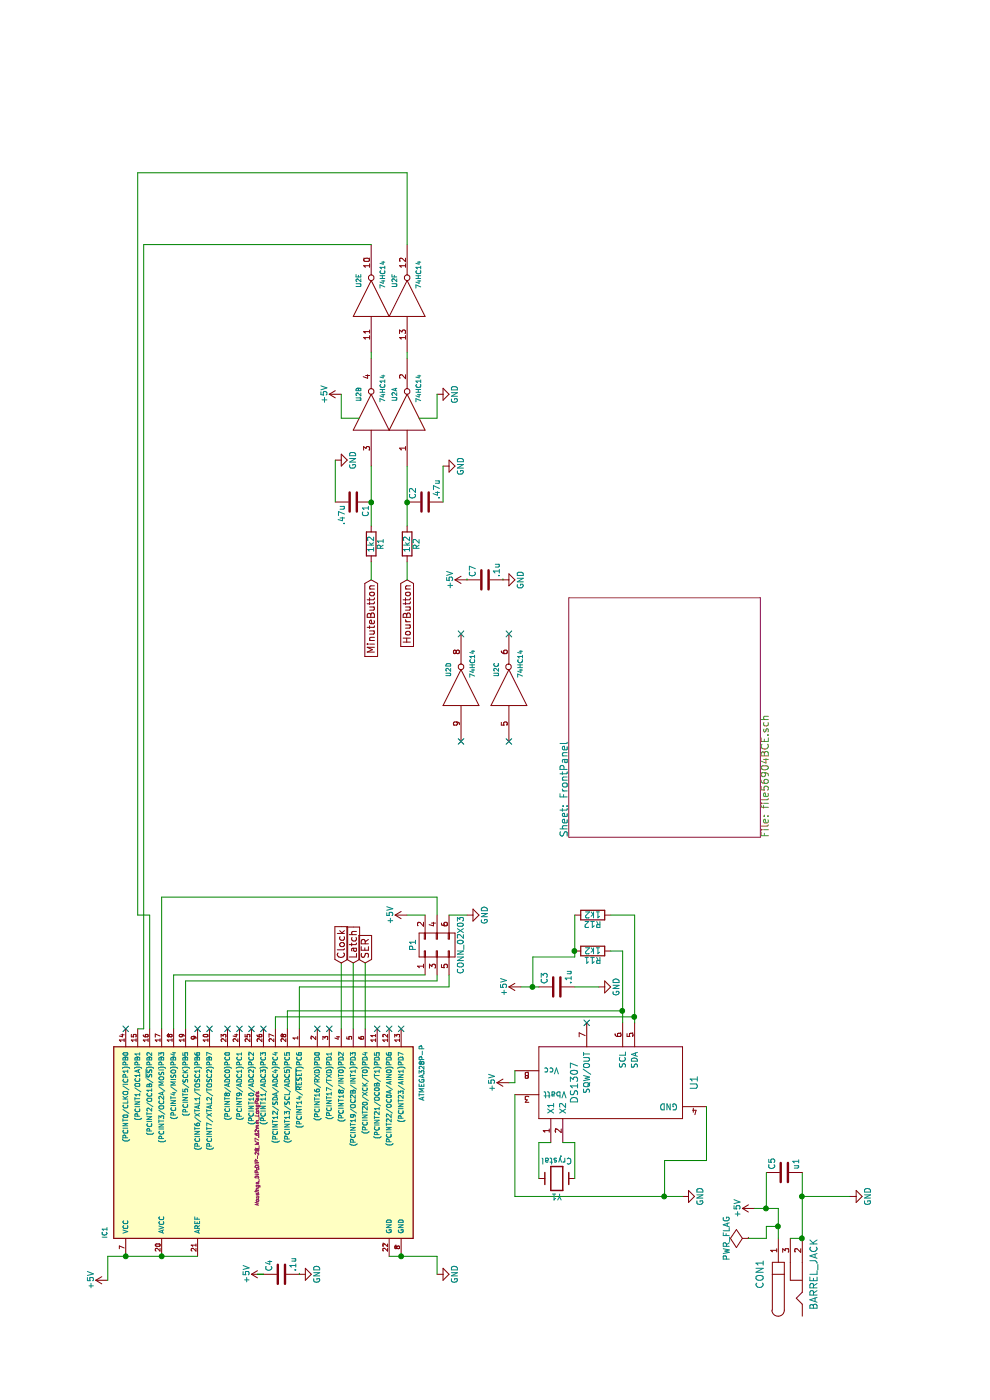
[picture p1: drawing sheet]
EESchema Schematic File Version 2
LIBS:power
LIBS:device
LIBS:transistors
LIBS:conn
LIBS:linear
LIBS:regul
LIBS:74xx
LIBS:cmos4000
LIBS:adc-dac
LIBS:memory
LIBS:xilinx
LIBS:microcontrollers
LIBS:dsp
LIBS:microchip
LIBS:analog_switches
LIBS:motorola
LIBS:texas
LIBS:intel
LIBS:audio
LIBS:interface
LIBS:digital-audio
LIBS:philips
LIBS:display
LIBS:cypress
LIBS:siliconi
LIBS:opto
LIBS:atmel
LIBS:contrib
LIBS:valves
LIBS:TedsComponents
LIBS:ClockBack-cache
EELAYER 25 0
EELAYER END
$Descr A4 11693 8268
encoding utf-8
Sheet 1 2
Title ""
Date ""
Rev ""
Comp ""
Comment1 ""
Comment2 ""
Comment3 ""
Comment4 ""
$EndDescr
$Comp
L ATMEGA328P-P IC1
U 1 1
P 2100 2150
F 0 "IC1" H 1350 3400 40  0000 L BNN
F 1 "ATMEGA328P-P" H 2500 750 40  0000 L BNN
F 2 "Housings_DIP:DIP-28_W7.62mm_LongPads" H 2100 2150 30  0000 C CIN
F 3 "" H 2100 2150 60  0000 C CNN
	1    2100 2150
	1    0    0    -1  
$EndComp
$Comp
L DS1307 U1
U 1 1
P 2650 5100
F 0 "U1" H 2650 4400 60  0000 C CNN
F 1 "DS1307" H 2650 5400 60  0000 C CNN
F 2 "Housings_DIP:DIP-8_W7.62mm_LongPads" H 2650 5100 60  0001 C CNN
F 3 "" H 2650 5100 60  0000 C CNN
	1    2650 5100
	1    0    0    -1  
$EndComp
$Comp
L 74HC14 U2
U 3 1
P 5950 4250
F 0 "U2" H 6100 4350 40  0000 C CNN
F 1 "74HC14" H 6150 4150 40  0000 C CNN
F 2 "Housings_DIP:DIP-14_W7.62mm_LongPads" H 5950 4250 60  0001 C CNN
F 3 "" H 5950 4250 60  0000 C CNN
	3    5950 4250
	1    0    0    -1  
$EndComp
$Comp
L 74HC14 U2
U 4 1
P 5950 3850
F 0 "U2" H 6100 3950 40  0000 C CNN
F 1 "74HC14" H 6150 3750 40  0000 C CNN
F 2 "Housings_DIP:DIP-14_W7.62mm_LongPads" H 5950 3850 60  0001 C CNN
F 3 "" H 5950 3850 60  0000 C CNN
	4    5950 3850
	1    0    0    -1  
$EndComp
$Comp
L 74HC14 U2
U 1 1
P 8250 3400
F 0 "U2" H 8400 3500 40  0000 C CNN
F 1 "74HC14" H 8450 3300 40  0000 C CNN
F 2 "Housings_DIP:DIP-14_W7.62mm_LongPads" H 8250 3400 60  0001 C CNN
F 3 "" H 8250 3400 60  0000 C CNN
	1    8250 3400
	1    0    0    -1  
$EndComp
$Comp
L 74HC14 U2
U 2 1
P 8250 3100
F 0 "U2" H 8400 3200 40  0000 C CNN
F 1 "74HC14" H 8450 3000 40  0000 C CNN
F 2 "Housings_DIP:DIP-14_W7.62mm_LongPads" H 8250 3100 60  0001 C CNN
F 3 "" H 8250 3100 60  0000 C CNN
	2    8250 3100
	1    0    0    -1  
$EndComp
$Comp
L 74HC14 U2
U 6 1
P 9200 3400
F 0 "U2" H 9350 3500 40  0000 C CNN
F 1 "74HC14" H 9400 3300 40  0000 C CNN
F 2 "Housings_DIP:DIP-14_W7.62mm_LongPads" H 9200 3400 60  0001 C CNN
F 3 "" H 9200 3400 60  0000 C CNN
	6    9200 3400
	1    0    0    -1  
$EndComp
$Comp
L 74HC14 U2
U 5 1
P 9200 3100
F 0 "U2" H 9350 3200 40  0000 C CNN
F 1 "74HC14" H 9400 3000 40  0000 C CNN
F 2 "Housings_DIP:DIP-14_W7.62mm_LongPads" H 9200 3100 60  0001 C CNN
F 3 "" H 9200 3100 60  0000 C CNN
	5    9200 3100
	1    0    0    -1  
$EndComp
$Comp
L CONN_02X03 P1
U 1 1
P 3800 3650
F 0 "P1" H 3800 3850 50  0000 C CNN
F 1 "CONN_02X03" H 3800 3450 50  0000 C CNN
F 2 "Pin_Headers:Pin_Header_Straight_2x03" H 3800 2450 60  0001 C CNN
F 3 "" H 3800 2450 60  0000 C CNN
	1    3800 3650
	1    0    0    -1  
$EndComp
$Comp
L +5V #PWR01
U 1 1
P 1000 900
F 0 "#PWR01" H 1000 750 50  0001 C CNN
F 1 "+5V" H 1000 1040 50  0000 C CNN
F 2 "" H 1000 900 60  0000 C CNN
F 3 "" H 1000 900 60  0000 C CNN
	1    1000 900 
	1    0    0    -1  
$EndComp
$Comp
L GND #PWR02
U 1 1
P 1050 3650
F 0 "#PWR02" H 1050 3400 50  0001 C CNN
F 1 "GND" H 1050 3500 50  0000 C CNN
F 2 "" H 1050 3650 60  0000 C CNN
F 3 "" H 1050 3650 60  0000 C CNN
	1    1050 3650
	1    0    0    -1  
$EndComp
Wire Wire Line
	1000 900  1200 900 
Wire Wire Line
	1200 900  1200 1050
Wire Wire Line
	1200 1050 1200 1350
Wire Wire Line
	1200 1350 1200 1650
Connection ~ 1200 1050
Connection ~ 1200 1350
Wire Wire Line
	1200 3250 1200 3350
Wire Wire Line
	1200 3350 1200 3650
Wire Wire Line
	1200 3650 1050 3650
Connection ~ 1200 3350
$Comp
L +5V #PWR03
U 1 1
P 2650 4250
F 0 "#PWR03" H 2650 4100 50  0001 C CNN
F 1 "+5V" H 2650 4390 50  0000 C CNN
F 2 "" H 2650 4250 60  0000 C CNN
F 3 "" H 2650 4250 60  0000 C CNN
	1    2650 4250
	1    0    0    -1  
$EndComp
$Comp
L GND #PWR04
U 1 1
P 1700 5700
F 0 "#PWR04" H 1700 5450 50  0001 C CNN
F 1 "GND" H 1700 5550 50  0000 C CNN
F 2 "" H 1700 5700 60  0000 C CNN
F 3 "" H 1700 5700 60  0000 C CNN
	1    1700 5700
	1    0    0    -1  
$EndComp
Wire Wire Line
	1700 4300 1700 5550
Wire Wire Line
	1700 5550 1700 5700
Wire Wire Line
	1700 4300 2550 4300
Wire Wire Line
	2450 5900 2000 5900
Wire Wire Line
	2000 5900 2000 5550
Wire Wire Line
	2000 5550 1700 5550
Connection ~ 1700 5550
Wire Wire Line
	2650 4250 2650 4300
Wire Wire Line
	2650 4300 2750 4300
$Comp
L Crystal Y1
U 1 1
P 1850 4650
F 0 "Y1" H 1850 4800 50  0000 C CNN
F 1 "Crystal" H 1850 4500 50  0000 C CNN
F 2 "Pin_Headers:Pin_Header_Straight_1x02" H 1850 4650 60  0001 C CNN
F 3 "" H 1850 4650 60  0000 C CNN
	1    1850 4650
	0    -1   -1   0   
$EndComp
Wire Wire Line
	1850 4500 2150 4500
Wire Wire Line
	2150 4500 2150 4600
Wire Wire Line
	1850 4800 2150 4800
Wire Wire Line
	2150 4800 2150 4700
NoConn ~ 3150 4900
Wire Wire Line
	3150 5200 3250 5200
Wire Wire Line
	3250 5200 3750 5200
Wire Wire Line
	3250 5200 3250 2400
Wire Wire Line
	3250 2400 3100 2400
Wire Wire Line
	3100 2300 3200 2300
Wire Wire Line
	3200 2300 3200 5300
Wire Wire Line
	3150 5300 3200 5300
Wire Wire Line
	3200 5300 4050 5300
Wire Wire Line
	3550 3550 3550 1450
Wire Wire Line
	3550 1450 3100 1450
Wire Wire Line
	3550 3650 3500 3650
Wire Wire Line
	3500 3650 3500 1550
Wire Wire Line
	3500 1550 3100 1550
Wire Wire Line
	3550 3750 3450 3750
Wire Wire Line
	3450 3750 3450 2500
Wire Wire Line
	3450 2500 3100 2500
Wire Wire Line
	4050 3650 4200 3650
Wire Wire Line
	4200 3650 4200 1350
Wire Wire Line
	4200 1350 3100 1350
$Comp
L +5V #PWR05
U 1 1
P 4050 3400
F 0 "#PWR05" H 4050 3250 50  0001 C CNN
F 1 "+5V" H 4050 3540 50  0000 C CNN
F 2 "" H 4050 3400 60  0000 C CNN
F 3 "" H 4050 3400 60  0000 C CNN
	1    4050 3400
	1    0    0    -1  
$EndComp
Wire Wire Line
	4050 3400 4050 3550
$Comp
L GND #PWR06
U 1 1
P 4050 3900
F 0 "#PWR06" H 4050 3650 50  0001 C CNN
F 1 "GND" H 4050 3750 50  0000 C CNN
F 2 "" H 4050 3900 60  0000 C CNN
F 3 "" H 4050 3900 60  0000 C CNN
	1    4050 3900
	1    0    0    -1  
$EndComp
Wire Wire Line
	4050 3900 4050 3750
Text GLabel 3650 2950 2    60   Input ~ 0
Latch
Wire Wire Line
	3650 2850 3100 2850
Text GLabel 3650 3050 2    60   Input ~ 0
SER
Wire Wire Line
	3650 2950 3100 2950
Text GLabel 3650 2850 2    60   Input ~ 0
Clock
Wire Wire Line
	3650 3050 3100 3050
Text GLabel 6850 3100 0    60   Input ~ 0
MinuteButton
Text GLabel 6850 3400 0    60   Input ~ 0
HourButton
$Comp
L R R1
U 1 1
P 7150 3100
F 0 "R1" V 7230 3100 50  0000 C CNN
F 1 "1k2" V 7150 3100 50  0000 C CNN
F 2 "Resistors_ThroughHole:Resistor_Horizontal_RM10mm" V 7080 3100 30  0001 C CNN
F 3 "" H 7150 3100 30  0000 C CNN
	1    7150 3100
	0    1    1    0   
$EndComp
$Comp
L R R2
U 1 1
P 7150 3400
F 0 "R2" V 7230 3400 50  0000 C CNN
F 1 "1k2" V 7150 3400 50  0000 C CNN
F 2 "Resistors_ThroughHole:Resistor_Horizontal_RM10mm" V 7080 3400 30  0001 C CNN
F 3 "" H 7150 3400 30  0000 C CNN
	1    7150 3400
	0    1    1    0   
$EndComp
Wire Wire Line
	6850 3100 7000 3100
Wire Wire Line
	6850 3400 7000 3400
$Comp
L C C1
U 1 1
P 7500 2950
F 0 "C1" H 7525 3050 50  0000 L CNN
F 1 ".47u" H 7525 2850 50  0000 L CNN
F 2 "Capacitors_ThroughHole:C_Disc_D6_P5" H 7538 2800 30  0001 C CNN
F 3 "" H 7500 2950 60  0000 C CNN
	1    7500 2950
	-1   0    0    1   
$EndComp
$Comp
L C C2
U 1 1
P 7500 3550
F 0 "C2" H 7525 3650 50  0000 L CNN
F 1 ".47u" H 7525 3450 50  0000 L CNN
F 2 "Capacitors_ThroughHole:C_Disc_D6_P5" H 7538 3400 30  0001 C CNN
F 3 "" H 7500 3550 60  0000 C CNN
	1    7500 3550
	1    0    0    -1  
$EndComp
Wire Wire Line
	7300 3100 7500 3100
Wire Wire Line
	7500 3100 7800 3100
Wire Wire Line
	7300 3400 7500 3400
Wire Wire Line
	7500 3400 7800 3400
$Comp
L GND #PWR09
U 1 1
P 7850 2800
F 0 "#PWR09" H 7850 2550 50  0001 C CNN
F 1 "GND" H 7850 2650 50  0000 C CNN
F 2 "" H 7850 2800 60  0000 C CNN
F 3 "" H 7850 2800 60  0000 C CNN
	1    7850 2800
	1    0    0    -1  
$EndComp
$Comp
L GND #PWR010
U 1 1
P 7800 3700
F 0 "#PWR010" H 7800 3450 50  0001 C CNN
F 1 "GND" H 7800 3550 50  0000 C CNN
F 2 "" H 7800 3700 60  0000 C CNN
F 3 "" H 7800 3700 60  0000 C CNN
	1    7800 3700
	1    0    0    -1  
$EndComp
Wire Wire Line
	7800 3700 7500 3700
Wire Wire Line
	7500 2800 7850 2800
Connection ~ 7500 3100
Connection ~ 7500 3400
Wire Wire Line
	8700 3100 8750 3100
Wire Wire Line
	8700 3400 8750 3400
Wire Wire Line
	9650 3400 10250 3400
Wire Wire Line
	10250 3400 10250 1150
Wire Wire Line
	9650 1200 9650 3100
$Comp
L +5V #PWR011
U 1 1
P 8400 2850
F 0 "#PWR011" H 8400 2700 50  0001 C CNN
F 1 "+5V" H 8400 2990 50  0000 C CNN
F 2 "" H 8400 2850 60  0000 C CNN
F 3 "" H 8400 2850 60  0000 C CNN
	1    8400 2850
	1    0    0    -1  
$EndComp
$Comp
L GND #PWR012
U 1 1
P 8400 3650
F 0 "#PWR012" H 8400 3400 50  0001 C CNN
F 1 "GND" H 8400 3500 50  0000 C CNN
F 2 "" H 8400 3650 60  0000 C CNN
F 3 "" H 8400 3650 60  0000 C CNN
	1    8400 3650
	1    0    0    -1  
$EndComp
Wire Wire Line
	8400 3650 8200 3650
Wire Wire Line
	8200 3650 8200 3500
Wire Wire Line
	8400 2850 8200 2850
Wire Wire Line
	8200 2850 8200 3000
NoConn ~ 6400 3850
NoConn ~ 6400 4250
NoConn ~ 5500 4250
NoConn ~ 5500 3850
NoConn ~ 3100 3350
NoConn ~ 3100 3250
NoConn ~ 3100 3150
NoConn ~ 3100 2750
NoConn ~ 3100 2650
NoConn ~ 3100 2200
NoConn ~ 3100 2100
NoConn ~ 3100 2000
NoConn ~ 3100 1900
NoConn ~ 3100 1750
NoConn ~ 3100 1650
NoConn ~ 3100 1050
$Comp
L C C4
U 1 1
P 1050 2350
F 0 "C4" H 1075 2450 50  0000 L CNN
F 1 ".1u" H 1075 2250 50  0000 L CNN
F 2 "Capacitors_ThroughHole:C_Disc_D6_P5" H 1088 2200 30  0001 C CNN
F 3 "" H 1050 2350 60  0000 C CNN
	1    1050 2350
	1    0    0    -1  
$EndComp
$Comp
L +5V #PWR013
U 1 1
P 1050 2200
F 0 "#PWR013" H 1050 2050 50  0001 C CNN
F 1 "+5V" H 1050 2340 50  0000 C CNN
F 2 "" H 1050 2200 60  0000 C CNN
F 3 "" H 1050 2200 60  0000 C CNN
	1    1050 2200
	1    0    0    -1  
$EndComp
Wire Wire Line
	1050 2200 1050 2150
Wire Wire Line
	1050 2150 1050 2200
$Comp
L GND #PWR014
U 1 1
P 1050 2500
F 0 "#PWR014" H 1050 2250 50  0001 C CNN
F 1 "GND" H 1050 2350 50  0000 C CNN
F 2 "" H 1050 2500 60  0000 C CNN
F 3 "" H 1050 2500 60  0000 C CNN
	1    1050 2500
	1    0    0    -1  
$EndComp
Wire Wire Line
	1050 2500 1050 2500
$Comp
L C C3
U 1 1
P 3450 4650
F 0 "C3" H 3475 4750 50  0000 L CNN
F 1 ".1u" H 3475 4550 50  0000 L CNN
F 2 "Capacitors_ThroughHole:C_Disc_D6_P5" H 3488 4500 30  0001 C CNN
F 3 "" H 3450 4650 60  0000 C CNN
	1    3450 4650
	1    0    0    -1  
$EndComp
$Comp
L +5V #PWR015
U 1 1
P 3450 4350
F 0 "#PWR015" H 3450 4200 50  0001 C CNN
F 1 "+5V" H 3450 4490 50  0000 C CNN
F 2 "" H 3450 4350 60  0000 C CNN
F 3 "" H 3450 4350 60  0000 C CNN
	1    3450 4350
	1    0    0    -1  
$EndComp
Wire Wire Line
	3450 4350 3450 4450
Wire Wire Line
	3450 4450 3450 4500
$Comp
L GND #PWR016
U 1 1
P 3450 5000
F 0 "#PWR016" H 3450 4750 50  0001 C CNN
F 1 "GND" H 3450 4850 50  0000 C CNN
F 2 "" H 3450 5000 60  0000 C CNN
F 3 "" H 3450 5000 60  0000 C CNN
	1    3450 5000
	1    0    0    -1  
$EndComp
Wire Wire Line
	3450 5000 3450 4800
$Comp
L +5V #PWR017
U 1 1
P 6850 3900
F 0 "#PWR017" H 6850 3750 50  0001 C CNN
F 1 "+5V" H 6850 4040 50  0000 C CNN
F 2 "" H 6850 3900 60  0000 C CNN
F 3 "" H 6850 3900 60  0000 C CNN
	1    6850 3900
	1    0    0    -1  
$EndComp
$Comp
L C C7
U 1 1
P 6850 4050
F 0 "C7" H 6875 4150 50  0000 L CNN
F 1 ".1u" H 6875 3950 50  0000 L CNN
F 2 "Capacitors_ThroughHole:C_Disc_D6_P5" H 6888 3900 30  0001 C CNN
F 3 "" H 6850 4050 60  0000 C CNN
	1    6850 4050
	1    0    0    -1  
$EndComp
Wire Wire Line
	6850 3900 6850 3900
$Comp
L GND #PWR018
U 1 1
P 6850 4200
F 0 "#PWR018" H 6850 3950 50  0001 C CNN
F 1 "GND" H 6850 4050 50  0000 C CNN
F 2 "" H 6850 4200 60  0000 C CNN
F 3 "" H 6850 4200 60  0000 C CNN
	1    6850 4200
	1    0    0    -1  
$EndComp
Wire Wire Line
	6850 4200 6850 4200
$Comp
L PWR_FLAG #FLG019
U 1 1
P 1350 6250
F 0 "#FLG019" H 1350 6345 50  0001 C CNN
F 1 "PWR_FLAG" H 1350 6430 50  0000 C CNN
F 2 "" H 1350 6250 60  0000 C CNN
F 3 "" H 1350 6250 60  0000 C CNN
	1    1350 6250
	1    0    0    -1  
$EndComp
$Comp
L BARREL_JACK CON1
U 1 1
P 1050 6600
F 0 "CON1" H 1050 6850 60  0000 C CNN
F 1 "BARREL_JACK" H 1050 6400 60  0000 C CNN
F 2 "Connect:BARREL_JACK" H 1050 6600 60  0001 C CNN
F 3 "" H 1050 6600 60  0000 C CNN
	1    1050 6600
	1    0    0    -1  
$EndComp
$Comp
L +5V #PWR020
U 1 1
P 1600 6300
F 0 "#PWR020" H 1600 6150 50  0001 C CNN
F 1 "+5V" H 1600 6440 50  0000 C CNN
F 2 "" H 1600 6300 60  0000 C CNN
F 3 "" H 1600 6300 60  0000 C CNN
	1    1600 6300
	1    0    0    -1  
$EndComp
Wire Wire Line
	1600 6300 1600 6400
Wire Wire Line
	1600 6400 1600 6500
Wire Wire Line
	1600 6500 1450 6500
Wire Wire Line
	1450 6500 1350 6500
$Comp
L GND #PWR021
U 1 1
P 1700 7100
F 0 "#PWR021" H 1700 6850 50  0001 C CNN
F 1 "GND" H 1700 6950 50  0000 C CNN
F 2 "" H 1700 7100 60  0000 C CNN
F 3 "" H 1700 7100 60  0000 C CNN
	1    1700 7100
	1    0    0    -1  
$EndComp
Wire Wire Line
	1700 7100 1700 6700
Wire Wire Line
	1350 6700 1700 6700
Wire Wire Line
	1700 6700 1900 6700
Wire Wire Line
	1350 6700 1350 6600
Connection ~ 1350 6700
Wire Wire Line
	1350 6250 1350 6400
Wire Wire Line
	1350 6400 1450 6400
Wire Wire Line
	1450 6400 1450 6500
Connection ~ 1450 6500
$Comp
L C C5
U 1 1
P 1900 6550
F 0 "C5" H 1925 6650 50  0000 L CNN
F 1 "u1" H 1925 6450 50  0000 L CNN
F 2 "Capacitors_ThroughHole:C_Disc_D6_P5" H 1938 6400 30  0001 C CNN
F 3 "" H 1900 6550 60  0000 C CNN
	1    1900 6550
	1    0    0    -1  
$EndComp
Wire Wire Line
	1900 6400 1600 6400
Connection ~ 1600 6400
Connection ~ 1700 6700
$Sheet
S 4700 4750 2000 1600
U 56904BCF
F0 "FrontPanel" 60
F1 "file56904BCE.sch" 60
$EndSheet
$Comp
L R R11
U 1 1
P 3750 4950
F 0 "R11" V 3830 4950 50  0000 C CNN
F 1 "1k2" V 3750 4950 50  0000 C CNN
F 2 "Resistors_ThroughHole:Resistor_Horizontal_RM10mm" V 3680 4950 30  0001 C CNN
F 3 "" H 3750 4950 30  0000 C CNN
	1    3750 4950
	-1   0    0    1   
$EndComp
$Comp
L R R12
U 1 1
P 4050 4950
F 0 "R12" V 4130 4950 50  0000 C CNN
F 1 "1k2" V 4050 4950 50  0000 C CNN
F 2 "Resistors_ThroughHole:Resistor_Horizontal_RM10mm" V 3980 4950 30  0001 C CNN
F 3 "" H 4050 4950 30  0000 C CNN
	1    4050 4950
	-1   0    0    1   
$EndComp
Wire Wire Line
	3750 5200 3750 5100
Connection ~ 3250 5200
Wire Wire Line
	4050 5300 4050 5100
Connection ~ 3200 5300
Wire Wire Line
	3700 4800 3750 4800
Wire Wire Line
	3750 4800 4050 4800
Connection ~ 3750 4800
Wire Wire Line
	3700 4800 3700 4450
Wire Wire Line
	3700 4450 3450 4450
Connection ~ 3450 4450
Wire Wire Line
	10250 1150 4050 1150
Wire Wire Line
	4050 1150 4050 1250
Wire Wire Line
	4050 1250 3100 1250
Wire Wire Line
	3100 1200 9650 1200
Wire Wire Line
	3100 1200 3100 1150
$EndSCHEMATC
